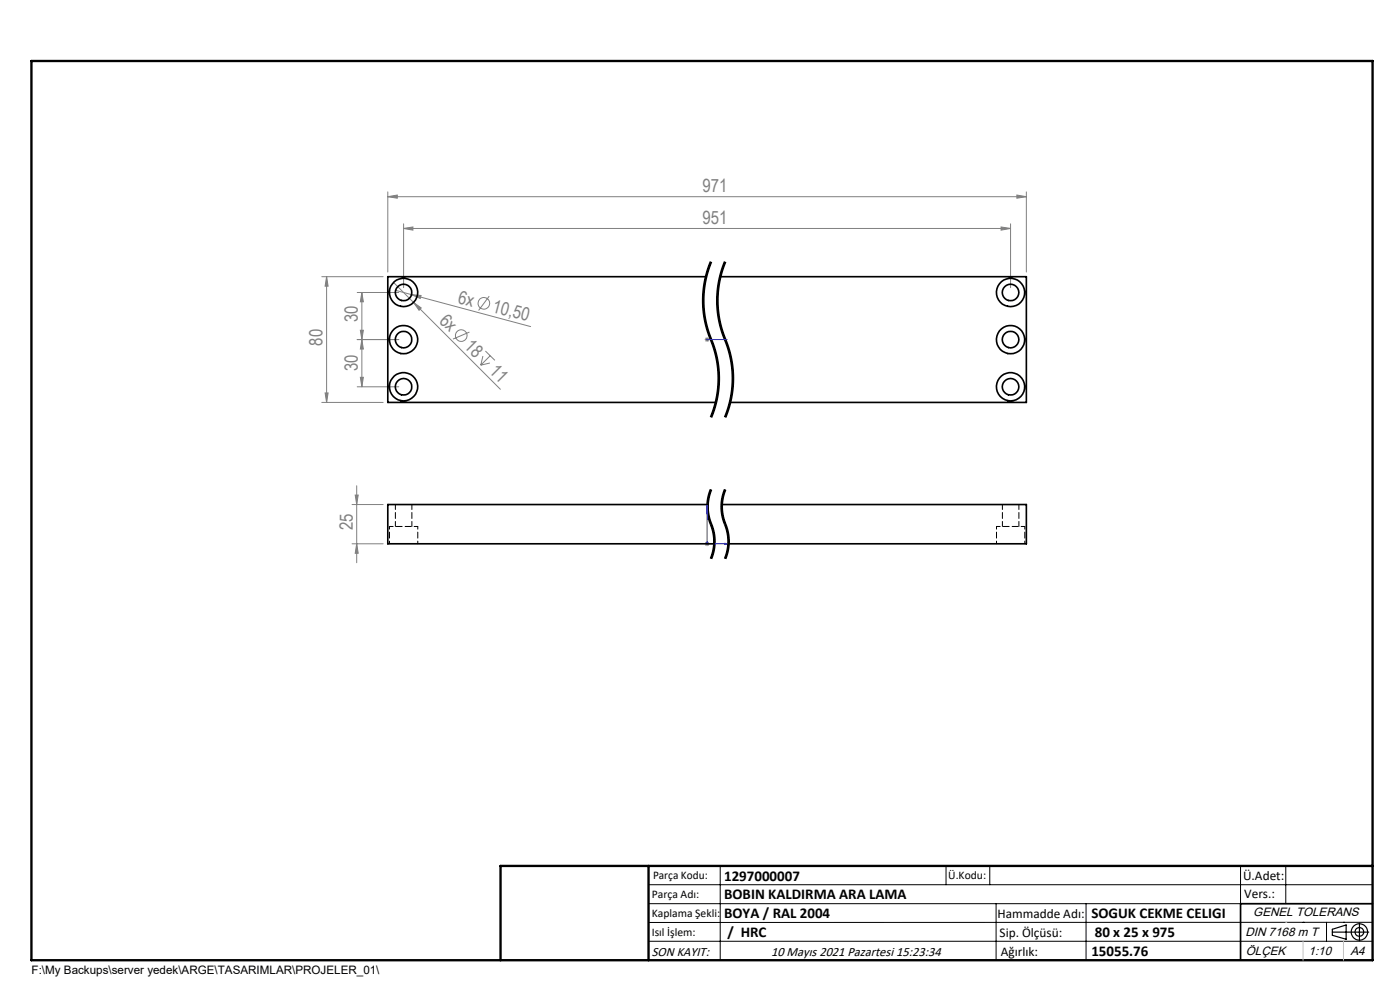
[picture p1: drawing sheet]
<svg xmlns="http://www.w3.org/2000/svg" width="297mm" height="210mm" viewBox="0 0 297 210" stroke-linecap="round" stroke-linejoin="round" font-family="sans-serif">
<g fill="none" stroke="#808080" stroke-width=".21">
<path d="M68.3 58.7h13M69.3 58.7l.3 2h-.6zM69.3 58.7v26.7M82.3 41.7l2-.3v.6zM82.3 40.7v17M82.3 41.7h135.4M83.5 59.9l4.2 4.3M85.6 48.5l2-.4v.7zM85.6 47.5v13.5M85.6 48.5h128.8M212.4 48.1l2 .4-2 .3zM214.4 47.5v13.5"/>
<path d="M215.7 41.4l2 .3-2 .3zM217.7 40.7v17M75.8 72h8.8M75.8 62h8.8M76.4 70.1h.7l-.3 1.9zM76.8 62v20M76.8 62l.3 2h-.7zM76.8 72l.3 2h-.7zM83.9 61.6l3.4 .9M87.3 62.5l2 .2-.2 .6zM87.3 62.5l25.3 6.8M87.7 64.2l1.7 1.1-.5 .5z"/>
<path d="M87.7 64.2l18.5 18.4M99.6 70.4l-3.5 1.5M102.4 75.5l-.4 2M103 74.5l2 1.9M103.8 62.8l-2.3 3.1M103.9 77l-1.9 .5M104 75.5l-2 2M149.5 72h1M149.6 71.7l.8 .7M150 71.5v1M150.4 71.7l-.8 .7M68.3 85.4h13"/>
<path d="M69 83.4h.6l-.3 2zM75.8 82h8.8M76.4 80h.7l-.3 2zM74.7 115.3h6.6M74.7 107h6.6M75.4 105h.6l-.3 2zM75.7 103v16.4M75.7 115.3l.3 2.1h-.6zM149.5 115.3h1M149.6 115l.8 .7M150 114.9v.9M150.4 115l-.8 .7"/>
<circle cx="97.8" cy="71.2" r="1.23"/>
<circle cx="102.6" cy="64.3" r="1.23"/>
</g>
<path d="M150.8 103.8a9.5 9.5 0 0 0 0 7.4M150.8 111.2a9.5 9.5 0 0 1 0 7.3M153.8 103.8a9.5 9.5 0 0 0 0 7.4M153.8 111.2a9.5 9.5 0 0 1 0 7.3" fill="none" stroke="#000" stroke-width=".21" stroke-dasharray="6.3 1.3 1.3 1.3" stroke-dashoffset="4.5" stroke-linecap="butt"/>
<g fill="none" stroke="#000" stroke-width=".21">
<path d="M149.6 58.7l-.4 2M149.8 59.4l-.2 1.4M150.2 56.7l-.6 2M150.7 55.4l-.5 1.3M150.8 55.5a21.9 21.9 0 0 0 .5 17.8 21.5 21.5 0 0 1-.5 15.2M151 55.6l-1.2 3.8M152.6 58.7l-.4 2M152.8 59.4l-.2 1.4M153.2 56.7l-.6 2M153.7 55.4l-.5 1.3M153.8 55.5a21.9 21.9 0 0 0 .5 17.8 21.5 21.5 0 0 1-.5 15.2M154 55.6l-1.2 3.8"/>
<path d="M149.1 65.5l.4 2.7M149.2 60.7l-.2 2.7 .1 2.1M149.5 68.2l.3 1.3M149.6 60.7l-.2 2.1a21.3 21.3 0 0 0 .6 6M149.8 69.5l1.9 5.8M150 68.8l.9 2.8M150.9 71.6l.1 .4zM151 72a21.6 21.6 0 0 1 .3 16M151.7 75.3a21.3 21.3 0 0 1 0 10M152.1 65.5v.6M152.1 61.4v4.1M152.1 66.2l.4 2"/>
<path d="M152.2 60.7l-.1 .7M152.5 68.2l.3 1.3M152.6 60.7l-.2 2.1a21.3 21.3 0 0 0 .6 6M152.8 69.5l.2 .7a25.5 25.5 0 0 1 2.3 9.7 21.3 21.3 0 0 1-1.6 8.6M153 68.8l.3 1.3a25.1 25.1 0 0 1 2.4 10.5l-.1 1.4a21.7 21.7 0 0 1-1.3 6M151.3 88l-.3 .6M151.7 85.3l-1 3.2M154.3 88l-.3 .6M150.3 108.6l.4 1.7M150.4 104.6a9.7 9.7 0 0 0 0 5.8M150.4 110.4l.8 2.5 .2 2.2M150.4 106l-.1 2.6"/>
<path d="M150.5 104.2l-.1 .4M150.6 105.1l-.2 .9M150.7 103.8l-.2 .4M150.7 110.3l.2 .6M150.7 104.7l-.1 .4M150.8 103.8a9.9 9.9 0 0 0 .3 8.2 9.5 9.5 0 0 1-.3 6.5M150.9 110.9l.1 .2zM151 103.9l-.3 .8M151 111.1l.5 1.7M151.4 115.1l-.2 1.7-.5 1.7M151.5 116.9l-.5 1.7M151.5 112.8l.2 1.8-.2 2.3"/>
<path d="M153.3 108.6l.4 1.7M153.4 104.6l-.5 2.7 .1 1.8 .4 1.3M153.4 110.4l.8 2.5 .2 2.2M153.4 106l-.1 2.6M153.5 104.2l-.1 .4M153.6 105.1l-.2 .9M153.7 103.8l-.2 .4M153.7 110.3l.6 1.7M153.7 104.7l-.1 .4M153.8 103.8a9.9 9.9 0 0 0 .3 8.2 9.5 9.5 0 0 1-.3 6.5M154 103.9l-.3 .8M154.3 117.7l-.3 .9"/>
<path d="M154.3 112l.2 .8M154.4 115.1l-.2 1.7-.5 1.7M154.5 116.9l-.2 .8M154.5 112.8a9.7 9.7 0 0 1 0 4.1M137.6 187.7h153.6M137.6 191.7h153.6M137.6 199.7h153.6M152.8 183.7v20M200.7 183.7v4M210 183.7v4M211.3 191.7v12M230.4 191.7v12"/>
<path d="M263.2 183.7v20M272.8 183.7v8M276.4 195.6h.1M281.4 195.6v4.1M285 195.6h.1M291.2 195.6l-153.6 .1"/>
</g>
<path d="M150.8 55.5a21.5 21.5 0 0 0 0 16.5M153.8 55.5a21.5 21.5 0 0 0 0 16.5M150.8 72a21.5 21.5 0 0 1 0 16.5M153.8 72a21.5 21.5 0 0 1 0 16.5" fill="none" stroke="#000" stroke-width=".21" stroke-dasharray="6.3 1.3 1.3 1.3" stroke-dashoffset="-.2" stroke-linecap="butt"/>
<g fill="none" stroke="#000" stroke-width=".25">
<path d="M282.6 197.7h7.8M282.6 197.1l3-.9v3l-3-.8zM288.4 195.8v3.8M106.2 203.7h185"/>
<circle cx="288.4" cy="197.7" r="1.74"/>
<circle cx="288.4" cy="197.7" r=".93"/>
</g>
<path d="M149.9 72h.2zM150 72h.1M150 72h4.2M154.2 72h-.4h.4M150 106.9l.1 .4h-.2zM150 106.9v8.4h4.2M153.8 115.2l.4 .1-.4 .2z" fill="none" stroke="#00f" stroke-width=".21"/>
<path d="M291.2 191.7h-28v12" fill="none" stroke="#000" stroke-width=".35"/>
<path d="M6.7 12.9h284.5v190.8h-284.5zM137.6 183.7v20M291.2 183.7h-185v20" fill="none" stroke="#000" stroke-width=".5"/>
<path d="M276.4 199.7v4M285 199.7v4" fill="none" stroke="#c0c0c0" stroke-width=".21"/>
<path d="M272.8 195.6h.1" fill="none" stroke="#c0c0c0" stroke-width=".25"/>
<g fill="#00f">
<path d="M153.8 72h.4zM149.9 72h.2z"/>
<path d="M153.8 115.2l.4 .1-.4 .2zM150 106.9l.1 .4h-.2z"/>
</g>
<g fill="#808080">
<path d="M87.7 64.2l1.7 1.1-.5 .5z"/>
<path d="M87.3 62.5l2 .2-.2 .6z"/>
<path d="M82.3 41.7l2-.3v.6zM215.7 41.4l2 .3-2 .3zM85.6 48.5l2-.4v.7zM212.4 48.1l2 .4-2 .3z"/>
<path d="M69 83.4h.6l-.3 2zM69.3 58.7l.3 2h-.6z"/>
<path d="M76.8 62l.3 2h-.7zM76.4 70.1h.7l-.3 1.9zM76.8 72l.3 2h-.7zM76.4 80h.7l-.3 2zM75.4 105h.6l-.3 2zM75.7 115.3l.3 2.1h-.6z"/>
</g>
<g fill="none" stroke="#000" stroke-width=".35">
<path d="M149.8 58.7h-67.5v26.7h69.6M152.8 58.7h64.9v26.7h-62.8M150.1 107h-67.8v8.3h69.2M153.1 107h64.6v8.3h-63.1"/>
<circle cx="85.6" cy="62" r="3"/>
<circle cx="85.6" cy="72" r="3"/>
<circle cx="85.6" cy="72" r="1.75"/>
<circle cx="85.6" cy="62" r="1.75"/>
<circle cx="214.4" cy="62" r="3"/>
<circle cx="214.4" cy="72.1" r="3"/>
<circle cx="214.4" cy="72" r="1.75"/>
<circle cx="214.4" cy="62" r="1.75"/>
<circle cx="85.6" cy="82" r="3"/>
<circle cx="85.6" cy="82.1" r="1.75"/>
<circle cx="214.4" cy="82" r="3"/>
<circle cx="214.4" cy="82.1" r="1.75"/>
</g>
<path d="M88.6 111.7h-6M217.4 111.7h-6" fill="none" stroke="#000" stroke-width=".21" stroke-dasharray="1.3 .6" stroke-dashoffset=".5"/>
<path d="M82.6 111.7v3.6M88.6 115.3v-3.6M211.4 111.7v3.6M217.4 115.3v-3.6" fill="none" stroke="#000" stroke-width=".21" stroke-dasharray="1.3 .6" stroke-dashoffset=".7"/>
<path d="M83.9 107v4.7M87.4 111.7v-4.7M212.7 107v4.7M216.2 111.7v-4.7" fill="none" stroke="#000" stroke-width=".21" stroke-dasharray="1.3 .6" stroke-dashoffset=".2"/>
<g font-size="3.9" fill="#808080">
<text x="149" y="40.8">971</text>
<text x="149" y="47.6">951</text>
<text x="97" y="64.2" transform="rotate(15 97 64.2)">6x</text>
<text x="75.9" y="68.3" transform="rotate(-90 75.9 68.3)">30</text>
<text x="93" y="68.2" transform="rotate(45 93 68.2)">6x</text>
<text x="104.3" y="66.1" transform="rotate(15 104.3 66.1)">10,50</text>
<text x="68.4" y="73.3" transform="rotate(-90 68.4 73.3)">80</text>
<text x="98.4" y="73.5" transform="rotate(45 98.4 73.5)">18</text>
<text x="75.9" y="78.7" transform="rotate(-90 75.9 78.7)">30</text>
<text x="103.7" y="78.8" transform="rotate(45 103.7 78.8)">11</text>
<text x="74.8" y="112.4" transform="rotate(-90 74.8 112.4)">25</text>
</g>
<g font-size="3.2">
<text x="153.6" y="190.8">BOBIN KALDIRMA ARA LAMA</text>
<text x="153.6" y="186.8">1297000007</text>
<text x="153.6" y="194.8">BOYA / RAL 2004</text>
<text x="231.5" y="194.8">SOGUK CEKME CELIGI</text>
<text x="154.3" y="198.8">/ HRC</text>
<text x="231.5" y="202.8">15055.76</text>
<text x="232.2" y="198.7">80 x 25 x 975</text>
</g>
<g font-size="2.8">
<text x="263.7" y="186.7">Ü.Adet:</text>
<text x="263.9" y="190.5">Vers.:</text>
<text x="211.6" y="194.8">Hammadde Adı:</text>
<text x="138.3" y="202.8">SON KAYIT:</text>
<text x="163.6" y="202.8">10 Mayıs 2021 Pazartesi 15:23:34</text>
<text x="212.1" y="198.7">Sip. Ölçüsü:</text>
<text x="212.3" y="202.7">Ağırlık:</text>
</g>
<g font-size="2.6">
<text x="265.9" y="194.4">GENEL TOLERANS</text>
<text x="264.2" y="198.5">DIN 7168 m T</text>
<text x="264.3" y="202.6">ÖLÇEK</text>
<text x="277.6" y="202.6">1:10</text>
<text x="286.5" y="202.6">A4</text>
</g>
<g font-size="2.5">
<text x="138.3" y="190.5">Parça Adı:</text>
<text x="138.5" y="186.5">Parça Kodu:</text>
<text x="201.2" y="186.5">Ü.Kodu:</text>
<text x="138.3" y="194.5">Kaplama Şekli:</text>
<text x="138.3" y="198.6">Isıl İşlem:</text>
<text x="6.7" y="206.7">F:\My Backups\server yedek\ARGE\TASARIMLAR\PROJELER_01\</text>
</g>
</svg>
